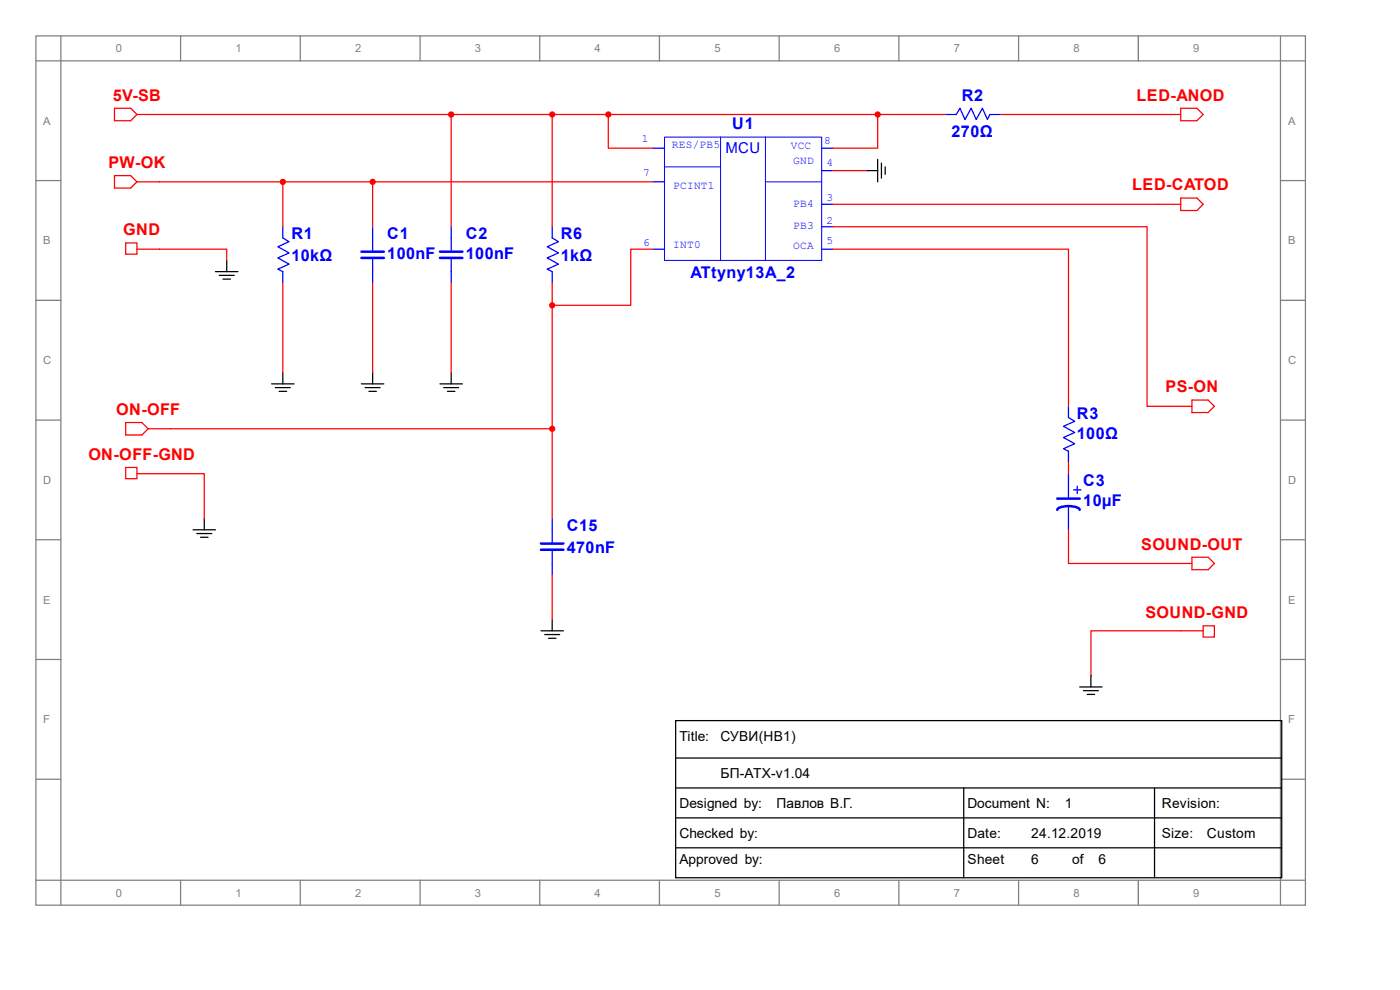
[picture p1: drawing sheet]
<svg xmlns="http://www.w3.org/2000/svg" width="297mm" height="210mm" viewBox="0 0 297 210" stroke-linecap="round" stroke-linejoin="round" font-family="sans-serif">
<g fill="none" stroke="#808080" stroke-width=".26">
<path d="M7.6 7.6h269.3v184.4h-269.3zM7.6 12.9h269.3M12.9 7.6v184.4M38.3 7.6v5.3M63.7 7.6v5.3M89.1 7.6v5.3M114.5 7.6v5.3M139.9 7.6v5.3M165.3 7.6v5.3M190.7 7.6v5.3M216.1 7.6v5.3M241.5 7.6v5.3"/>
<path d="M271.7 7.6v184.4M7.6 38.3h5.3M271.7 38.3h5.2M7.6 63.7h5.3M271.7 63.7h5.2M7.6 89.1h5.3M271.7 89.1h5.2M7.6 114.5h5.3M271.7 114.5h5.2M7.6 139.9h5.3M271.7 139.9h5.2M7.6 165.3h5.3"/>
<path d="M271.7 165.3h5.2M7.6 186.7h269.3M38.3 186.7v5.3M63.7 186.7v5.3M89.1 186.7v5.3M114.5 186.7v5.3M139.9 186.7v5.3M165.3 186.7v5.3M190.7 186.7v5.3M216.1 186.7v5.3M241.5 186.7v5.3"/>
</g>
<path d="M202.9 24.3l.8-1.3 1 2.3 1.3-2.3 1.1 2.3 1.3-2.3 1.1 2.3 .5-1" fill="none" stroke="#00f" stroke-width=".26"/>
<path d="M210 24.3h2.4" fill="none" stroke="#00f" stroke-width=".26"/>
<path d="M200.5 24.3h2.4M226.7 88.6l1.3 .8-2.4 1 2.4 1.4-2.4 1 2.4 1.3-2.4 1.1 1.1 .5" fill="none" stroke="#00f" stroke-width=".26"/>
<path d="M226.7 95.7v2.4" fill="none" stroke="#00f" stroke-width=".26"/>
<path d="M226.7 86.2v2.4" fill="none" stroke="#00f" stroke-width=".26"/>
<path d="M183.8 36.2h2.4M186.2 33.8v4.8M187 34.6v3.2M187.8 35.4v1.6M45.7 57.6h4.8M46.5 58.4h3.2M47.3 59.2h1.6M48.1 55.2v2.4" fill="none" stroke="#000" stroke-width=".26"/>
<path d="M24.3 23h3.4l1.3 1.3-1.3 1.3h-3.4z" fill="none" stroke="#f00" stroke-width=".26"/>
<path d="M24.3 37.3h3.4l1.3 1.3-1.3 1.3h-3.4zM29 24.3h4.8" fill="none" stroke="#f00" stroke-width=".26"/>
<path d="M29 38.6h4.8M26.7 51.5h2.3v2.4h-2.3z" fill="none" stroke="#f00" stroke-width=".26"/>
<path d="M250.5 23h3.4l1.4 1.3-1.4 1.3h-3.4zM29 52.9h19.1v2.3" fill="none" stroke="#f00" stroke-width=".26"/>
<path d="M143.3 152.9h128.6v33.3h-128.6zM143.3 160.8h128.6M143.3 167.2h128.6M143.3 173.5h128.6M143.3 179.9h128.6M204.5 167.2v19M244.9 167.2v19" fill="none" stroke="#000" stroke-width=".26"/>
<path d="M245.7 24.3h4.8M250.5 42h3.4l1.4 1.3-1.4 1.4h-3.4z" fill="none" stroke="#f00" stroke-width=".26"/>
<path d="M212.4 24.3h33.3M245.7 43.3h4.8" fill="none" stroke="#f00" stroke-width=".26"/>
<path d="M141 35.4h11.9M141 29.1h33.3v26.1h-33.3zM152.9 29.1v26.1M162.4 29.1v26.1M162.4 38.6h11.9" fill="none" stroke="#00f" stroke-width=".21"/>
<path d="M138.6 31.4h2.4" fill="none" stroke="#00f" stroke-width=".26"/>
<path d="M174.3 48.1h2.4" fill="none" stroke="#00f" stroke-width=".26"/>
<path d="M174.3 43.3h2.4" fill="none" stroke="#00f" stroke-width=".26"/>
<path d="M174.3 36.2h2.4" fill="none" stroke="#00f" stroke-width=".26"/>
<path d="M174.3 52.9h2.4" fill="none" stroke="#00f" stroke-width=".26"/>
<path d="M138.6 52.9h2.4" fill="none" stroke="#00f" stroke-width=".26"/>
<path d="M138.6 38.6h2.4" fill="none" stroke="#00f" stroke-width=".26"/>
<path d="M174.3 31.4h2.4" fill="none" stroke="#00f" stroke-width=".26"/>
<path d="M252.9 118.2h3.4l1.3 1.3-1.3 1.4h-3.4z" fill="none" stroke="#f00" stroke-width=".26"/>
<path d="M252.9 84.9h3.4l1.3 1.3-1.3 1.3h-3.4zM248.1 119.5h4.8" fill="none" stroke="#f00" stroke-width=".26"/>
<path d="M26.7 89.6h3.4l1.3 1.4-1.3 1.3h-3.4zM248.1 86.2h4.8" fill="none" stroke="#f00" stroke-width=".26"/>
<path d="M31.4 91h4.8" fill="none" stroke="#f00" stroke-width=".26"/>
<path d="M226.7 102.9v2.9M226.7 107.4v2.6M227.7 103.9h1.6M228.5 103.1v1.6" fill="none" stroke="#00f" stroke-width=".26"/>
<path d="M224.3 108.2a2.44 2.44 0 0 1 2.4-.8l1.2 .1a1.27 1.27 0 0 1 1.2 .7M224.3 105.8h4.8" fill="none" stroke="#00f" stroke-width=".53"/>
<path d="M226.7 110v2.4" fill="none" stroke="#00f" stroke-width=".26"/>
<path d="M79.1 50.5v2.6M79.1 55v2.6M226.7 100.5v2.4" fill="none" stroke="#00f" stroke-width=".26"/>
<path d="M226.7 112.4v7.1h21.4" fill="none" stroke="#f00" stroke-width=".26"/>
<path d="M76.7 53.4h4.7M76.7 54.7h4.7" fill="none" stroke="#00f" stroke-width=".53"/>
<path d="M79.1 57.6v2.4" fill="none" stroke="#00f" stroke-width=".26"/>
<path d="M60 50.5l1.3 .8-2.4 1 2.4 1.4-2.4 1 2.4 1.3-2.4 1.1 1.1 .5M79.1 48.1v2.4" fill="none" stroke="#00f" stroke-width=".26"/>
<path d="M79.1 79.1v2.3M76.7 81.4h4.7M77.5 82.2h3.1M78.3 83h1.5" fill="none" stroke="#000" stroke-width=".26"/>
<path d="M79.1 60v19.1" fill="none" stroke="#f00" stroke-width=".26"/>
<path d="M60 57.6v2.4" fill="none" stroke="#00f" stroke-width=".26"/>
<path d="M60 48.1v2.4M95.7 50.5v2.6M95.7 55v2.6" fill="none" stroke="#00f" stroke-width=".26"/>
<path d="M60 79.1v2.3M57.6 81.4h4.8M58.4 82.2h3.2M59.2 83h1.6" fill="none" stroke="#000" stroke-width=".26"/>
<path d="M33.8 38.6h26.2v9.5M60 60v19.1" fill="none" stroke="#f00" stroke-width=".26"/>
<circle cx="60" cy="38.6" r=".53" fill="#f00" stroke="#f00" stroke-width=".26"/>
<path d="M93.3 53.4h4.8M93.3 54.7h4.8" fill="none" stroke="#00f" stroke-width=".53"/>
<path d="M95.7 57.6v2.4" fill="none" stroke="#00f" stroke-width=".26"/>
<path d="M95.7 48.1v2.4M117.1 50.5l1.4 .8-2.4 1 2.4 1.4-2.4 1 2.4 1.3-2.4 1.1 1 .5" fill="none" stroke="#00f" stroke-width=".26"/>
<path d="M95.7 79.1v2.3M93.3 81.4h4.8M94.1 82.2h3.2M94.9 83h1.6" fill="none" stroke="#000" stroke-width=".26"/>
<path d="M95.7 60v19.1" fill="none" stroke="#f00" stroke-width=".26"/>
<path d="M117.1 57.6v2.4" fill="none" stroke="#00f" stroke-width=".26"/>
<path d="M117.1 48.1v2.4" fill="none" stroke="#00f" stroke-width=".26"/>
<path d="M114.8 133.8h4.7M115.6 134.6h3.1M116.4 135.4h1.5M117.1 131.4v2.4" fill="none" stroke="#000" stroke-width=".26"/>
<path d="M226.7 98.1v2.4M255.3 132.8h2.3v2.3h-2.3z" fill="none" stroke="#f00" stroke-width=".26"/>
<path d="M26.7 99.2h2.3v2.3h-2.3zM255.3 133.8h-23.9v9.5" fill="none" stroke="#f00" stroke-width=".26"/>
<path d="M229.1 145.7h4.7M229.9 146.5h3.1M230.6 147.3h1.6M231.4 143.3v2.4" fill="none" stroke="#000" stroke-width=".26"/>
<path d="M29 100.5h14.3v9.5" fill="none" stroke="#f00" stroke-width=".26"/>
<path d="M41 112.4h4.7M41.7 113.2h3.2M42.5 114h1.6M43.3 110v2.4" fill="none" stroke="#000" stroke-width=".26"/>
<path d="M114.8 115.3h4.7M114.8 116.6h4.7" fill="none" stroke="#00f" stroke-width=".53"/>
<path d="M117.1 112.4v2.6M117.1 116.9v2.6" fill="none" stroke="#00f" stroke-width=".26"/>
<path d="M117.1 119.5v2.4" fill="none" stroke="#00f" stroke-width=".26"/>
<path d="M117.1 110v2.4" fill="none" stroke="#00f" stroke-width=".26"/>
<g fill="none" stroke="#f00" stroke-width=".26">
<path d="M33.8 24.3h166.7M60 38.6h78.6M79.1 38.6v9.5M95.7 24.3v23.8M117.1 24.3v23.8M129.1 24.3v7.1h9.5M176.7 36.2h7.1M186.2 24.3v7.1h-9.5M138.6 52.9h-4.8v11.9h-16.7M176.7 52.9h50v33.3M176.7 48.1h66.6v38.1h4.8M176.7 43.3h69"/>
<path d="M117.1 60v50M36.2 91h80.9M117.1 121.9v9.5"/>
</g>
<g fill="#f00" stroke="#f00" stroke-width=".26">
<circle cx="79.1" cy="38.6" r=".53"/>
<circle cx="129.1" cy="24.3" r=".53"/>
<circle cx="186.2" cy="24.3" r=".53"/>
<circle cx="95.7" cy="24.3" r=".53"/>
<circle cx="117.1" cy="24.3" r=".53"/>
<circle cx="117.1" cy="91" r=".53"/>
<circle cx="117.1" cy="64.8" r=".53"/>
</g>
<g font-size="3.4" fill="#f00">
<text x="23.9" y="21.3">5V-SB</text>
<text x="241.1" y="21.3">LED-ANOD</text>
<text x="23" y="35.6">PW-OK</text>
<text x="240.2" y="40.4">LED-CATOD</text>
<text x="26.2" y="49.9">GND</text>
<text x="247.3" y="83.2">PS-ON</text>
<text x="24.6" y="88">ON-OFF</text>
<text x="18.8" y="97.5">ON-OFF-GND</text>
<text x="242.1" y="116.6">SOUND-OUT</text>
<text x="243" y="131.1">SOUND-GND</text>
</g>
<g font-size="3.4" fill="#00f">
<text x="204" y="21.3">R2</text>
<text x="155.4" y="27.4">U1</text>
<text x="201.9" y="29">270Ω</text>
<text x="61.8" y="50.7">R1</text>
<text x="82.2" y="50.7">C1</text>
<text x="98.8" y="50.7">C2</text>
<text x="119" y="50.7">R6</text>
<text x="61.8" y="55.5">10kΩ</text>
<text x="82.2" y="54.9">100nF</text>
<text x="98.8" y="54.9">100nF</text>
<text x="119" y="55.5">1kΩ</text>
<text x="146.5" y="58.9">ATtyny13A_2</text>
<text x="228.5" y="88.8">R3</text>
<text x="228.5" y="93">100Ω</text>
<text x="229.8" y="103.1">C3</text>
<text x="229.8" y="107.3">10µF</text>
<text x="120.3" y="112.6">C15</text>
<text x="120.3" y="117.4">470nF</text>
</g>
<text font-size="3.2" fill="#00f" x="153.9" y="32.5">MCU</text>
<g font-size="2.9">
<text x="144.1" y="157.1">Title:</text>
<text x="152.9" y="157.1">СУВИ(HB1)</text>
<text x="152.9" y="165">БП-ATX-v1.04</text>
<text x="144.1" y="171.4">Designed by:</text>
<text x="164.8" y="171.4">Павлов В.Г.</text>
<text x="205.2" y="171.4">Document N:</text>
<text x="225.9" y="171.4">1</text>
<text x="246.5" y="171.4">Revision:</text>
<text x="144.1" y="177.7">Checked by:</text>
<text x="205.2" y="177.7">Date:</text>
<text x="218.7" y="177.7">24.12.2019</text>
<text x="246.5" y="177.7">Size:</text>
<text x="256" y="177.7">Custom</text>
<text x="144.1" y="183.3">Approved by:</text>
<text x="205.2" y="183.3">Sheet</text>
<text x="218.7" y="183.3">6</text>
<text x="227.4" y="183.3">of</text>
<text x="233" y="183.3">6</text>
</g>
<g font-size="2.4" fill="#808080">
<text x="24.6" y="11.1">0</text>
<text x="50" y="11.1">1</text>
<text x="75.4" y="11.1">2</text>
<text x="100.8" y="11.1">3</text>
<text x="126.2" y="11.1">4</text>
<text x="151.6" y="11.1">5</text>
<text x="177" y="11.1">6</text>
<text x="202.4" y="11.1">7</text>
<text x="227.8" y="11.1">8</text>
<text x="253.2" y="11.1">9</text>
<text x="9.2" y="26.5">A</text>
<text x="273.3" y="26.5">A</text>
<text x="9.2" y="51.9">B</text>
<text x="273.3" y="51.9">B</text>
<text x="9.2" y="77.3">C</text>
<text x="273.3" y="77.3">C</text>
<text x="9.2" y="102.7">D</text>
<text x="273.3" y="102.7">D</text>
<text x="9.2" y="128.1">E</text>
<text x="273.3" y="128.1">E</text>
<text x="9.2" y="153.5">F</text>
<text x="273.3" y="153.5">F</text>
<text x="24.6" y="190.2">0</text>
<text x="50" y="190.2">1</text>
<text x="75.4" y="190.2">2</text>
<text x="100.8" y="190.2">3</text>
<text x="126.2" y="190.2">4</text>
<text x="151.6" y="190.2">5</text>
<text x="177" y="190.2">6</text>
<text x="202.4" y="190.2">7</text>
<text x="227.8" y="190.2">8</text>
<text x="253.2" y="190.2">9</text>
</g>
<g font-size="2.4" fill="#00f">
<text x="136.2" y="30.2">1</text>
<text x="142.5" y="31.4">RES/PB5</text>
<text x="167.8" y="31.7">VCC</text>
<text x="168.3" y="34.8">GND</text>
<text x="174.8" y="30.5">8</text>
<text x="175.3" y="35.3">4</text>
<text x="136.5" y="37.4">7</text>
<text x="142.8" y="40.1">PCINT1</text>
<text x="168.3" y="43.8">PB4</text>
<text x="175.3" y="47.5">2</text>
<text x="175.3" y="42.7">3</text>
<text x="136.5" y="52.2">6</text>
<text x="142.8" y="52.6">INT0</text>
<text x="168.3" y="48.6">PB3</text>
<text x="168.3" y="52.8">OCA</text>
<text x="175.3" y="51.7">5</text>
</g>
</svg>
